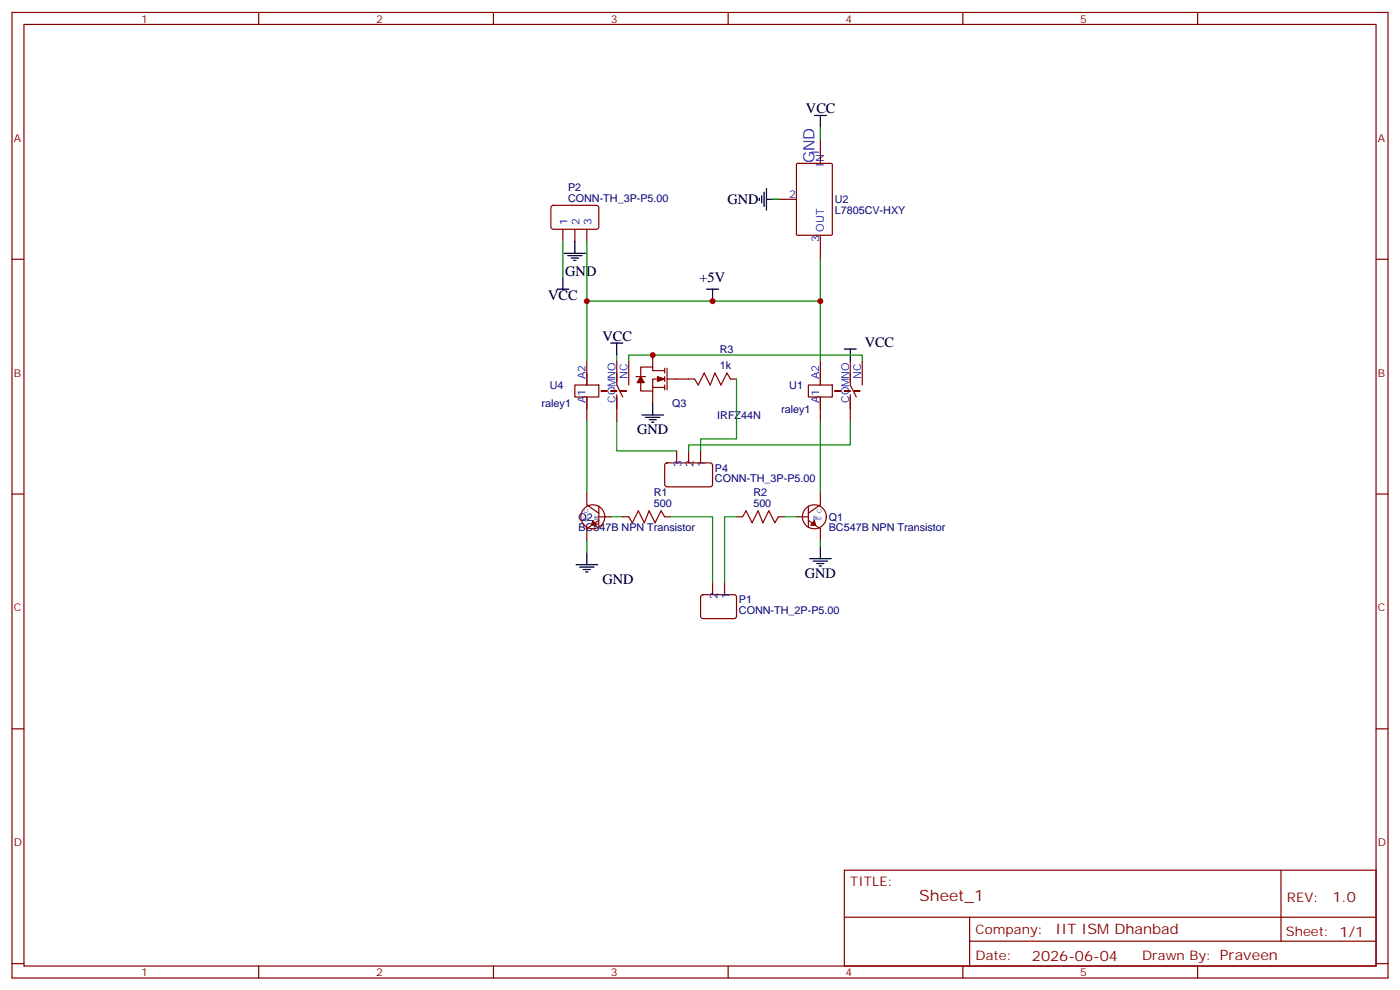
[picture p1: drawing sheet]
<svg xmlns="http://www.w3.org/2000/svg" width="412mm" height="292mm" viewBox="0 0 412 292" stroke-linecap="round" stroke-linejoin="round" font-family="sans-serif">
<g fill="none" stroke="#870000" stroke-width=".35">
<path d="M3.5 3.7h405.4v284.3h-405.4zM7.1 7.2h398.2v277.3h-398.2zM76.2 3.7v3.5M145.3 3.7v3.5M214.5 3.7v3.5M283.6 3.7v3.5M352.8 3.7v3.5M227.5 58.7h7.1M234.7 48.3l.2-.2h9.9l.3 .2 .1 20.6-.2 .3-10.1 .1-.3-.2zM241.7 41.1v7M3.5 76.3h3.6M162.5 60.7l.5-.2h13l.4 .7-.1 5.9-.6 .4h-13l-.4-.7v-5.6z"/>
<path d="M165.8 67.5v3.5M169.3 67.5v3.5M172.9 67.5v3.5M241.7 69.3v7M405.3 76.3h3.6M169.3 113.4h7.1v3.5h-7.1zM172.9 106.3v7.1M172.9 116.9v7.1M177.1 115.1h1.8h-1.8M179.9 115.1h1.8h-1.8M181.7 106.3v7.1l1.7 3.5M181.7 116.2v7.8"/>
<path d="M182.7 115.1h1.8h-1.8M185.2 106.3v7.1M187.3 110.9h2.8M192.3 104.6v3.5M192.3 115.1v3.6M192.3 114.1h3.5M195.8 111.6h-3.5v3.5h-3.6v-2.4M195.8 109.1h-3.5v-1h-3.6v2.8M195.8 108.4v1.5M195.8 110.9v1.4M195.8 113.4v1.4M196.5 111.6h8.1l1.1 1.8 1.7-3.5 1.8 3.5 1.4-3.5 1.8 3.5 1.7-3.5 1.1 1.7h1.8"/>
<path d="M196.5 108.4v6.4M238.1 113.4h7.1v3.5h-7.1zM241.7 106.3v7.1M241.7 116.9v7.1M245.9 115.1h1.7h-1.7M248.7 115.1h1.8h-1.8M250.5 106.3v7.1l1.7 3.5M250.5 116.2v7.8M251.5 115.1h1.8h-1.8M254 106.3v7.1M196 136.5l.5-.2 13 .1 .4 .6-.1 5.9-.6 .5-13-.1-.4-.6v-5.7zM199.3 132.8v3.5"/>
<path d="M202.8 132.8v3.5M206.4 132.8v3.5M3.5 145.5h3.6M172.9 145.1v3.6l3.5 2.4M176.4 152.2h3.5M176.4 153.2l-3.5 2.5v3.5M176.4 149v6.4M183.4 152.2h1.8l1.1 1.8 1.7-3.6 1.8 3.6 1.4-3.6 1.8 3.6 1.7-3.6 1.1 1.8h1.8M217 152.2h1.7l1.1-1.8 1.7 3.6 1.8-3.6 1.4 3.6 1.8-3.6 1.7 3.6 1.1-1.8h1.8M234.6 152.2h3.5M238.1 153.2l3.6 2.5v3.5M238.1 149v6.4"/>
<path d="M241.7 145.1v3.6l-3.6 2.4M405.3 145.5h3.6M206.6 175.3l.5-.2 9.4 .1 .5 .6-.1 5.9-.6 .5-9.5-.1-.4-.6v-5.7zM209.9 171.6v3.5M213.4 171.6v3.5M3.5 214.6h3.6M405.3 214.6h3.6M248.7 256.3h156.6v28.2h-156.6zM377.3 256.3v20.9M248.7 270.1h156.5M285.6 277.2h119.6M285.6 270.1v14.1"/>
<path d="M3.5 283.8h3.6M76.2 284.5v3.5M145.3 284.5v3.5M214.5 284.5v3.5M283.6 284.5v3.5M352.8 284.5v3.5M405.3 283.8h3.6"/>
<circle cx="174.6" cy="152.2" r="3.5"/>
<circle cx="239.9" cy="152.2" r="3.5"/>
</g>
<g fill="#870000" stroke="#870000" stroke-width=".35">
<path d="M239.9 153.2l.3 1.5h-1.4z"/>
<path d="M174.6 153.2l1.1 1.5h-1.4z"/>
<path d="M188.7 110.9l1.1 1.8h-2.1z"/>
<path d="M193.7 110.9l2.1 .7-2.1 .7z"/>
</g>
<g fill="none" stroke="#000" stroke-width=".35">
<path d="M239.9 34h3.5M241.7 34v3.5M223.7 58.3v.8M224.4 57.6v2.2M225.1 56.6v4.2M225.8 58.7h3.5M225.8 55.5v6.4M166.2 74.6h6.3M167.2 75.3h4.2M168.3 76h2.1M169 76.7h.7M169.3 71v3.6"/>
<path d="M164 85.2h3.6M165.8 81.6v3.6M208.1 85.2h3.6M209.9 85.2v3.5M179.9 101h3.5M181.7 101v3.6M192.3 118.7v3.5M248.7 102.8h3.5M250.5 102.8v3.5M189.1 122.2h6.3M190.1 122.9h4.3M191.2 123.6h2.1"/>
<path d="M191.9 124.3h.7M169.7 166.3h6.3M170.7 167h4.3M171.8 167.7h2.1M172.5 168.4h.7M172.9 162.8v3.5M238.5 164.5h6.3M239.5 165.2h4.3M240.6 165.9h2.1M241.3 166.7h.7M241.7 161v3.5"/>
</g>
<g fill="none" stroke="#008700" stroke-width=".35">
<path d="M241.7 37.5v3.6M227.5 58.7h1.8M165.8 71v10.6M172.9 71v17.7M241.7 76.3v12.4M172.9 106.3v-17.6h68.8v17.6M181.7 104.6v1.7M185.2 106.3v-1.7h68.8v1.7M217 111.6v17.7h-10.6v3.5M172.9 124v21.1M181.7 124v8.8h17.6M241.7 124v21.1"/>
<path d="M250.5 124v7h-47.7v1.8M172.9 159.2v3.6M179.9 152.2h3.5M197.6 152.2h12.3v19.4M217 152.2h-3.6v19.4M231.1 152.2h3.5M241.7 159.2v1.8"/>
</g>
<g fill="#c00">
<circle cx="192.3" cy="104.6" r=".88"/>
<circle cx="209.9" cy="88.7" r=".88"/>
<circle cx="172.9" cy="88.7" r=".88"/>
<circle cx="241.7" cy="88.7" r=".88"/>
</g>
<text font-size="4.6" fill="#00f" x="239.9" y="48.1" transform="rotate(-90 239.9 48.1)">GND</text>
<text font-size="4.6" fill="#800" x="270.8" y="265.3">Sheet_1</text>
<g font-size="4.2">
<text x="237.4" y="33.3">VCC</text>
<text x="214.3" y="60.1">GND</text>
<text x="166.5" y="81.3">GND</text>
<text x="206" y="83">+5V</text>
<text x="161.5" y="88.4">VCC</text>
<text x="177.4" y="100.3">VCC</text>
<text x="254.7" y="102.1">VCC</text>
<text x="187.7" y="127.8">GND</text>
<text x="177.4" y="171.9">GND</text>
<text x="237.1" y="170.2">GND</text>
</g>
<g font-size="4.2" fill="#800">
<text x="392.5" y="265.5">1.0</text>
<text x="310.9" y="275.1">IIT ISM Dhanbad</text>
<text x="304" y="282.9">2026-06-04</text>
</g>
<g font-size="3.9" fill="#800">
<text x="250.5" y="260.8">TITLE:</text>
<text x="379.1" y="265.5">REV:</text>
<text x="287.4" y="275">Company:</text>
<text x="378.7" y="275.7">Sheet: 1/1</text>
<text x="287.4" y="282.7">Date:</text>
<text x="336.4" y="282.8">Drawn By: Praveen</text>
</g>
<g font-size="3.2" fill="#800">
<text x="41.6" y="6.7">1</text>
<text x="110.8" y="6.7">2</text>
<text x="179.9" y="6.7">3</text>
<text x="249.1" y="6.7">4</text>
<text x="318.2" y="6.7">5</text>
<text x="4.1" y="41.8">A</text>
<text x="405.9" y="41.8">A</text>
<text x="4.1" y="110.9">B</text>
<text x="405.9" y="110.9">B</text>
<text x="4.1" y="180.1">C</text>
<text x="405.9" y="180.1">C</text>
<text x="4.1" y="249.2">D</text>
<text x="405.9" y="249.2">D</text>
<text x="41.6" y="287.5">1</text>
<text x="110.8" y="287.5">2</text>
<text x="179.9" y="287.5">3</text>
<text x="249.1" y="287.5">4</text>
<text x="318.2" y="287.5">5</text>
</g>
<g font-size="3.2" fill="#00f">
<text x="241.3" y="46" transform="rotate(-90 241.3 46)">1</text>
<text x="242.7" y="49.2" transform="rotate(-90 242.7 49.2)">IN</text>
<text x="232.5" y="58.3">2</text>
<text x="167.2" y="66.2" transform="rotate(-90 167.2 66.2)">1</text>
<text x="170.7" y="66.2" transform="rotate(-90 170.7 66.2)">2</text>
<text x="174.3" y="66.2" transform="rotate(-90 174.3 66.2)">3</text>
<text x="241.3" y="71.4" transform="rotate(-90 241.3 71.4)">3</text>
<text x="242.7" y="68.2" transform="rotate(-90 242.7 68.2)">OUT</text>
<text x="172.5" y="111.6" transform="rotate(-90 172.5 111.6)">A2</text>
<text x="184.9" y="111.6" transform="rotate(-90 184.9 111.6)">NC</text>
<text x="241.3" y="111.6" transform="rotate(-90 241.3 111.6)">A2</text>
<text x="253.6" y="111.6" transform="rotate(-90 253.6 111.6)">NC</text>
<text x="172.5" y="118.7" transform="rotate(-90 172.5 118.7)">A1</text>
<text x="181.3" y="118.7" transform="rotate(-90 181.3 118.7)">COMNO</text>
<text x="241.3" y="118.7" transform="rotate(-90 241.3 118.7)">A1</text>
<text x="250.1" y="118.7" transform="rotate(-90 250.1 118.7)">COMNO</text>
<text x="200.7" y="137.6" transform="rotate(-90 200.7 137.6)">3</text>
<text x="204.3" y="137.6" transform="rotate(-90 204.3 137.6)">2</text>
<text x="207.8" y="137.6" transform="rotate(-90 207.8 137.6)">1</text>
<text x="211.3" y="176.4" transform="rotate(-90 211.3 176.4)">2</text>
<text x="214.8" y="176.4" transform="rotate(-90 214.8 176.4)">1</text>
</g>
<g font-size="3.2" fill="#000080">
<text x="167.3" y="59.4">CONN-TH_3P-P5.00</text>
<text x="167.3" y="56.2">P2</text>
<text x="245.9" y="59.8">U2</text>
<text x="245.9" y="63.1">L7805CV-HXY</text>
<text x="212" y="103.9">R3</text>
<text x="212" y="108.8">1k</text>
<text x="159.6" y="119.8">raley1</text>
<text x="161.9" y="114.5">U4</text>
<text x="198" y="119.8">Q3</text>
<text x="232.5" y="114.5">U1</text>
<text x="211.3" y="123.4">IRFZ44N</text>
<text x="230.1" y="121.6">raley1</text>
<text x="210.6" y="142">CONN-TH_3P-P5.00</text>
<text x="210.6" y="138.9">P4</text>
<text x="192.6" y="149.4">500</text>
<text x="192.6" y="146.2">R1</text>
<text x="221.9" y="149.4">500</text>
<text x="221.9" y="146.2">R2</text>
<text x="170.4" y="153.3">Q2</text>
<text x="244.1" y="153.3">Q1</text>
<text x="170.4" y="156.5">BC547B NPN Transistor</text>
<text x="244.1" y="156.5">BC547B NPN Transistor</text>
<text x="217.7" y="177.7">P1</text>
<text x="217.7" y="180.9">CONN-TH_2P-P5.00</text>
</g>
<g font-size="1.8" fill="#00f">
<text x="173.2" y="153.2" transform="rotate(-90 173.2 153.2)">E C</text>
<text x="175" y="153.2">B</text>
<text x="239.5" y="153.2">B</text>
<text x="242" y="153.2" transform="rotate(-90 242 153.2)">E C</text>
</g>
</svg>
